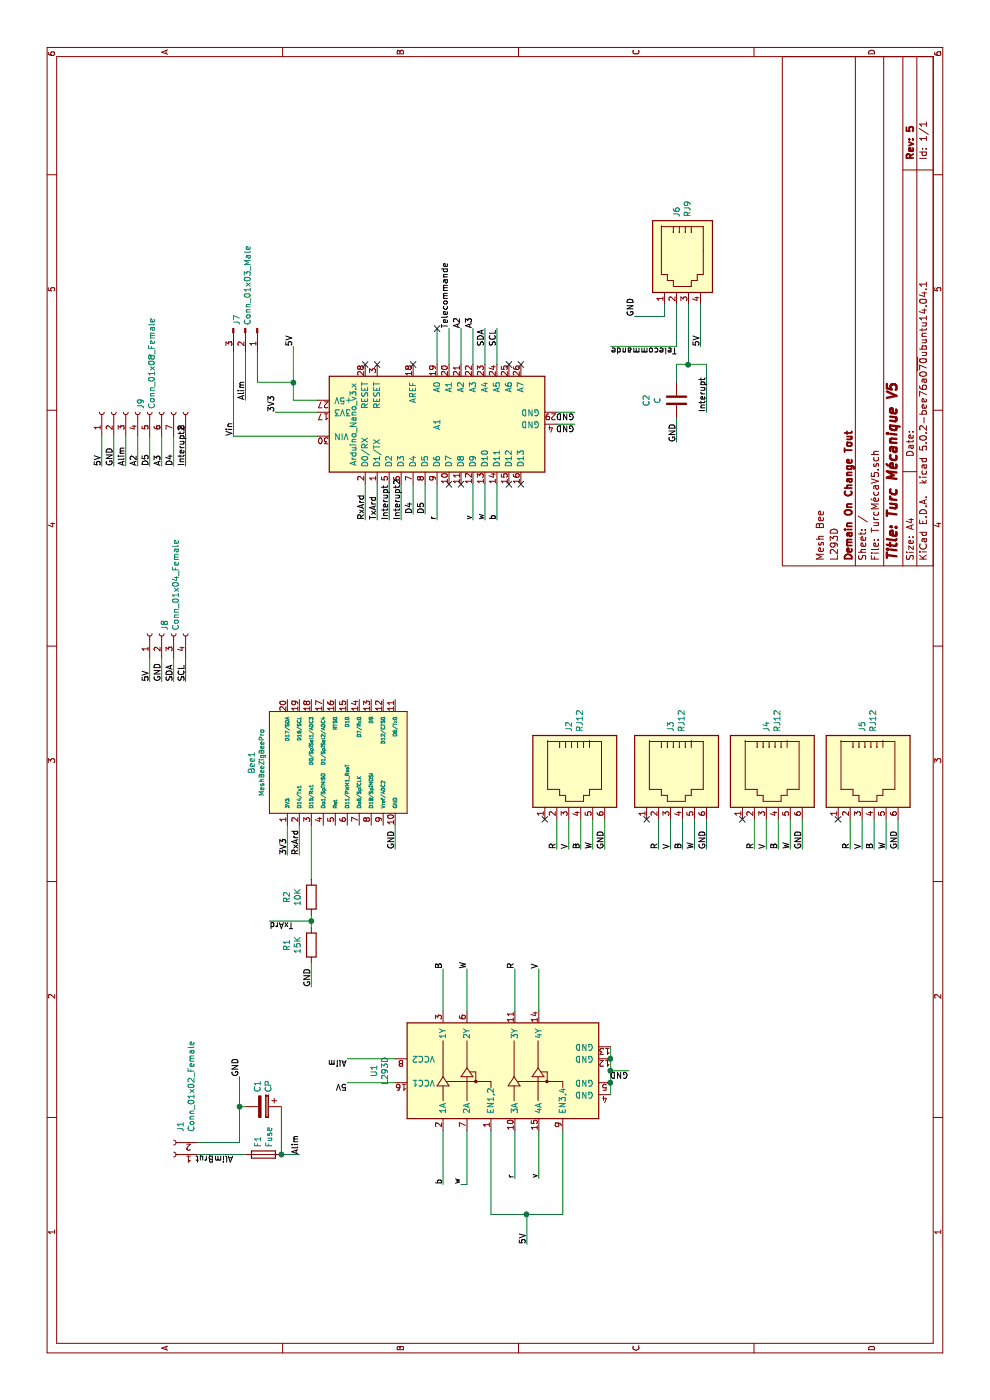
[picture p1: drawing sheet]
EESchema Schematic File Version 4
LIBS:TurcMécaV5-cache
EELAYER 26 0
EELAYER END
$Descr A4 11693 8268
encoding utf-8
Sheet 1 1
Title "Turc Mécanique V5"
Date ""
Rev "5"
Comp "Demain On Change Tout"
Comment1 "L293D"
Comment2 "Mesh Bee"
Comment3 ""
Comment4 ""
$EndDescr
$Comp
L MCU_Module:Arduino_Nano_v3.x A1
U 1 1
P 8150 3650
F 0 "A1" H 8150 3650 50  0000 C CNN
F 1 "Arduino_Nano_v3.x" H 8150 4350 50  0000 C CNN
F 2 "Module:Arduino_NanoPersonnalisé" H 8300 2700 50  0001 L CNN
F 3 "http://www.mouser.com/pdfdocs/Gravitech_Arduino_Nano3_0.pdf" H 8150 2650 50  0001 C CNN
	1    8150 3650
	1    0    0    -1  
$EndComp
$Comp
L Connector:RJ12 J3
U 1 1
P 5250 5600
F 0 "J3" H 4920 5604 50  0000 R CNN
F 1 "RJ12" H 4920 5695 50  0000 R CNN
F 2 "Connector_RJ:RJ12_Amphenol_54601" V 5250 5625 50  0001 C CNN
F 3 "~" V 5250 5625 50  0001 C CNN
	1    5250 5600
	-1   0    0    1   
$EndComp
$Comp
L Connector:RJ12 J4
U 1 1
P 5250 6400
F 0 "J4" H 4920 6404 50  0000 R CNN
F 1 "RJ12" H 4920 6495 50  0000 R CNN
F 2 "Connector_RJ:RJ12_Amphenol_54601" V 5250 6425 50  0001 C CNN
F 3 "~" V 5250 6425 50  0001 C CNN
	1    5250 6400
	-1   0    0    1   
$EndComp
$Comp
L Connector:RJ12 J5
U 1 1
P 5250 7200
F 0 "J5" H 4920 7204 50  0000 R CNN
F 1 "RJ12" H 4920 7295 50  0000 R CNN
F 2 "Connector_RJ:RJ12_Amphenol_54601" V 5250 7225 50  0001 C CNN
F 3 "~" V 5250 7225 50  0001 C CNN
	1    5250 7200
	-1   0    0    1   
$EndComp
$Comp
L Connector:RJ12 J2
U 1 1
P 5250 4750
F 0 "J2" H 4920 4754 50  0000 R CNN
F 1 "RJ12" H 4920 4845 50  0000 R CNN
F 2 "Connector_RJ:RJ12_Amphenol_54601" V 5250 4775 50  0001 C CNN
F 3 "~" V 5250 4775 50  0001 C CNN
	1    5250 4750
	-1   0    0    1   
$EndComp
Wire Wire Line
	7650 3250 7350 3250
Wire Wire Line
	7650 3350 7350 3350
Wire Wire Line
	7650 3950 7350 3950
Wire Wire Line
	7650 4050 7350 4050
Wire Wire Line
	7650 4150 7350 4150
Text Label 7350 3250 0    50   ~ 0
Interupt
Wire Wire Line
	8650 3650 8950 3650
Wire Wire Line
	8650 3750 8950 3750
Wire Wire Line
	8650 3850 8950 3850
Wire Wire Line
	8650 4050 8950 4050
Wire Wire Line
	8650 4150 8950 4150
Text Label 8950 3750 0    50   ~ 0
Telecommande
Text Label 8800 4050 0    50   ~ 0
SDA
Text Label 8800 4150 0    50   ~ 0
SCL
$Comp
L Connector:RJ9 J6
U 1 1
P 9550 5650
F 0 "J6" H 9221 5654 50  0000 R CNN
F 1 "RJ9" H 9221 5745 50  0000 R CNN
F 2 "Connector_RJ:RJ9_Amphenol_personnalisé" V 9550 5700 50  0001 C CNN
F 3 "~" V 9550 5700 50  0001 C CNN
	1    9550 5650
	-1   0    0    1   
$EndComp
$Comp
L Device:Fuse F1
U 1 1
P 2050 2200
F 0 "F1" H 2110 2246 50  0000 L CNN
F 1 "Fuse" H 2110 2155 50  0000 L CNN
F 2 "Fuse:Fusible_Fuse_Perso" V 1980 2200 50  0001 C CNN
F 3 "~" H 2050 2200 50  0001 C CNN
	1    2050 2200
	1    0    0    -1  
$EndComp
$Comp
L Connector:Conn_01x02_Female J1
U 1 1
P 2050 1450
F 0 "J1" V 1990 1262 50  0000 R CNN
F 1 "Conn_01x02_Female" V 1899 1262 50  0000 R CNN
F 2 "Connector_PinHeader_2.54mm:PinHeader_1x02_P2.54mm_Vertical" H 2050 1450 50  0001 C CNN
F 3 "~" H 2050 1450 50  0001 C CNN
	1    2050 1450
	0    -1   -1   0   
$EndComp
Wire Wire Line
	2050 1650 2050 2050
Wire Wire Line
	2050 2350 2050 2500
$Comp
L Device:C C2
U 1 1
P 8350 5650
F 0 "C2" V 8098 5650 50  0000 C CNN
F 1 "C" V 8189 5650 50  0000 C CNN
F 2 "Capacitor_THT:C_Disc_D3.0mm_W1.6mm_P2.50mm" H 8388 5500 50  0001 C CNN
F 3 "~" H 8350 5650 50  0001 C CNN
	1    8350 5650
	0    1    1    0   
$EndComp
$Comp
L Device:CP C1
U 1 1
P 2450 2200
F 0 "C1" H 2332 2154 50  0000 R CNN
F 1 "CP" H 2332 2245 50  0000 R CNN
F 2 "Capacitor_THT:CP_Radial_D5.0mm_P2.50mm" H 2488 2050 50  0001 C CNN
F 3 "~" H 2450 2200 50  0001 C CNN
	1    2450 2200
	-1   0    0    1   
$EndComp
Text Label 2050 2500 0    50   ~ 0
Alim
Wire Wire Line
	2150 1650 2150 2000
Wire Wire Line
	2150 2000 2450 2000
Wire Wire Line
	2450 2000 2450 2050
Wire Wire Line
	2450 2000 2700 2000
Connection ~ 2450 2000
Text Label 2700 2000 0    50   ~ 0
GND
Wire Wire Line
	2450 2350 2050 2350
Connection ~ 2050 2350
$Comp
L RF_ZigBee:MeshBeeZigBeePro Bee1
U 1 1
P 4900 3400
F 0 "Bee1" H 5325 4699 50  0000 C CNN
F 1 "MeshBeeZigBeePro" H 5325 4615 40  0000 C CNN
F 2 "RF_Module:MeshBeeZigBeePro" H 5150 3900 50  0001 C CNN
F 3 "" H 5150 3900 50  0001 C CNN
	1    4900 3400
	1    0    0    -1  
$EndComp
Wire Wire Line
	4800 2400 4550 2400
Wire Wire Line
	8250 2650 8250 2300
Text Label 4550 2400 0    50   ~ 0
3V3
Text Label 8250 2300 0    50   ~ 0
3V3
Wire Wire Line
	4800 3300 4600 3300
Text Label 4600 3300 0    50   ~ 0
GND
Wire Wire Line
	8250 4650 8250 4800
Text Label 8250 4800 1    50   ~ 0
GND
$Comp
L Device:R R2
U 1 1
P 4200 2600
F 0 "R2" V 3993 2600 50  0000 C CNN
F 1 "10K" V 4084 2600 50  0000 C CNN
F 2 "Resistor_THT:R_Axial_DIN0411_L9.9mm_D3.6mm_P12.70mm_Horizontal" V 4130 2600 50  0001 C CNN
F 3 "~" H 4200 2600 50  0001 C CNN
	1    4200 2600
	0    1    1    0   
$EndComp
$Comp
L Device:R R1
U 1 1
P 3800 2600
F 0 "R1" V 3593 2600 50  0000 C CNN
F 1 "15K" V 3684 2600 50  0000 C CNN
F 2 "Resistor_THT:R_Axial_DIN0411_L9.9mm_D3.6mm_P12.70mm_Horizontal" V 3730 2600 50  0001 C CNN
F 3 "~" H 3800 2600 50  0001 C CNN
	1    3800 2600
	0    1    1    0   
$EndComp
Wire Wire Line
	4800 2600 4350 2600
Wire Wire Line
	4050 2600 4000 2600
Wire Wire Line
	3650 2600 3450 2600
Wire Wire Line
	4000 2600 4000 2250
Connection ~ 4000 2600
Wire Wire Line
	4000 2600 3950 2600
Wire Wire Line
	4800 2500 4550 2500
Text Label 3450 2600 0    50   ~ 0
GND
Text Label 4000 2250 3    50   ~ 0
TxArd
Text Label 4550 2500 0    50   ~ 0
RxArd
Wire Wire Line
	7650 3150 7350 3150
Wire Wire Line
	7650 3050 7350 3050
Text Label 7350 3150 0    50   ~ 0
TxArd
Text Label 7350 3050 0    50   ~ 0
RxArd
Text Label 7350 3350 0    50   ~ 0
Interupt2
Wire Wire Line
	4850 4650 4600 4650
Wire Wire Line
	4850 4750 4600 4750
Wire Wire Line
	4850 4850 4600 4850
Wire Wire Line
	4850 4950 4600 4950
Wire Wire Line
	4850 5050 4600 5050
Text Label 4600 4650 0    50   ~ 0
R
Text Label 4600 4750 0    50   ~ 0
V
Text Label 4600 4850 0    50   ~ 0
B
Text Label 4600 4950 0    50   ~ 0
W
Text Label 4600 5050 0    50   ~ 0
GND
Wire Wire Line
	7650 3650 7350 3650
Text Label 7350 3650 0    50   ~ 0
r
Text Label 7350 3950 0    50   ~ 0
v
Text Label 7350 4050 0    50   ~ 0
w
Text Label 7350 4150 0    50   ~ 0
b
Wire Wire Line
	4600 5500 4850 5500
Wire Wire Line
	4850 5600 4600 5600
Wire Wire Line
	4850 5700 4600 5700
Wire Wire Line
	4850 5800 4600 5800
Wire Wire Line
	4850 5900 4600 5900
Wire Wire Line
	4850 6300 4600 6300
Wire Wire Line
	4850 6400 4600 6400
Wire Wire Line
	4850 6500 4600 6500
Wire Wire Line
	4600 6600 4850 6600
Wire Wire Line
	4850 6700 4600 6700
Wire Wire Line
	4850 7100 4600 7100
Wire Wire Line
	4850 7200 4600 7200
Wire Wire Line
	4850 7300 4600 7300
Wire Wire Line
	4850 7400 4600 7400
Wire Wire Line
	4850 7500 4600 7500
NoConn ~ 4850 4550
NoConn ~ 4850 5400
NoConn ~ 4850 6200
NoConn ~ 4850 7000
Text Label 4600 5500 0    50   ~ 0
R
Text Label 4600 5600 0    50   ~ 0
V
Text Label 4600 5700 0    50   ~ 0
B
Text Label 4600 5800 0    50   ~ 0
W
Text Label 4600 5900 0    50   ~ 0
GND
Text Label 4600 6300 0    50   ~ 0
R
Text Label 4600 6400 0    50   ~ 0
V
Text Label 4600 6500 0    50   ~ 0
B
Text Label 4600 6600 0    50   ~ 0
W
Text Label 4600 6700 0    50   ~ 0
GND
Text Label 4600 7100 0    50   ~ 0
R
Text Label 4600 7200 0    50   ~ 0
V
Text Label 4600 7300 0    50   ~ 0
B
Text Label 4600 7400 0    50   ~ 0
W
Text Label 4600 7500 0    50   ~ 0
GND
Wire Wire Line
	8350 2450 8500 2450
Wire Wire Line
	8350 2450 8350 2650
Wire Wire Line
	8500 2450 8500 2150
$Comp
L Connector:Conn_01x03_Male J7
U 1 1
P 8950 2050
F 0 "J7" H 8923 1980 50  0000 R CNN
F 1 "Conn_01x03_Male" H 8923 2071 50  0000 R CNN
F 2 "Connector:FanPinHeader_1x03_P2.54mm_Vertical" H 8950 2050 50  0001 C CNN
F 3 "~" H 8950 2050 50  0001 C CNN
	1    8950 2050
	-1   0    0    1   
$EndComp
Wire Wire Line
	8500 2150 8750 2150
Wire Wire Line
	8050 1950 8750 1950
Wire Wire Line
	8050 1950 8050 2650
Wire Wire Line
	8750 2050 8350 2050
Text Label 8350 2050 0    50   ~ 0
Alim
Wire Wire Line
	8500 2450 8800 2450
Connection ~ 8500 2450
Text Label 8800 2450 0    50   ~ 0
5V
Wire Wire Line
	9150 5850 8800 5850
Text Label 8800 5850 0    50   ~ 0
5V
Text Label 2050 1950 1    50   ~ 0
AlimBrut
Wire Wire Line
	8500 5650 8650 5650
Wire Wire Line
	8650 5650 8650 5750
Wire Wire Line
	8650 5750 9150 5750
Wire Wire Line
	9150 5550 9050 5550
Wire Wire Line
	9050 5550 9050 5300
Text Label 9050 5300 0    50   ~ 0
GND
Wire Wire Line
	8650 5750 8650 5900
Wire Wire Line
	8650 5900 8250 5900
Connection ~ 8650 5750
Text Label 8250 5900 0    50   ~ 0
Interupt
Wire Wire Line
	8200 5650 8000 5650
Text Label 8000 5650 0    50   ~ 0
GND
Wire Wire Line
	9150 5650 8800 5650
Text Label 8800 5100 3    50   ~ 0
Telecommande
$Comp
L Driver_Motor:L293D U1
U 1 1
P 2750 4300
F 0 "U1" H 2750 5478 50  0000 C CNN
F 1 "L293D" H 2750 5387 50  0000 C CNN
F 2 "Package_DIP:DIP-16_W7.62mm_LongPads" H 3000 3550 50  0001 L CNN
F 3 "http://www.ti.com/lit/ds/symlink/l293.pdf" H 2450 5000 50  0001 C CNN
	1    2750 4300
	1    0    0    -1  
$EndComp
Wire Wire Line
	2550 5100 2650 5100
Wire Wire Line
	2950 5100 2850 5100
Wire Wire Line
	2850 5100 2750 5100
Connection ~ 2850 5100
Connection ~ 2650 5100
Wire Wire Line
	2750 5100 2750 5250
Connection ~ 2750 5100
Wire Wire Line
	2750 5100 2650 5100
Text Label 2750 5250 1    50   ~ 0
GND
Wire Wire Line
	2250 3700 1800 3700
Wire Wire Line
	2250 3900 1800 3900
Wire Wire Line
	1800 3900 1800 3850
Wire Wire Line
	1550 4100 1550 4400
Wire Wire Line
	1550 4100 2250 4100
Wire Wire Line
	1550 4700 2250 4700
Wire Wire Line
	1550 4400 1300 4400
Connection ~ 1550 4400
Wire Wire Line
	1550 4400 1550 4700
Wire Wire Line
	2250 4300 1850 4300
Wire Wire Line
	2250 4500 1850 4500
Wire Wire Line
	3250 4300 3600 4300
Wire Wire Line
	3250 4500 3600 4500
Wire Wire Line
	3250 3900 3600 3900
Wire Wire Line
	3250 3700 3600 3700
Text Label 1300 4400 0    50   ~ 0
5V
Text Label 1800 3700 0    50   ~ 0
b
Text Label 1800 3850 0    50   ~ 0
w
Text Label 1850 4300 0    50   ~ 0
r
Text Label 1850 4500 0    50   ~ 0
v
Text Label 3600 3700 0    50   ~ 0
B
Text Label 3600 3900 0    50   ~ 0
W
Text Label 3600 4300 0    50   ~ 0
R
Text Label 3600 4500 0    50   ~ 0
V
Wire Wire Line
	2650 3300 2650 2900
Wire Wire Line
	2850 3300 2850 2900
Text Label 2650 2900 1    50   ~ 0
5V
Text Label 2850 2900 1    50   ~ 0
Alim
Wire Wire Line
	8800 5100 8800 5650
Wire Wire Line
	8150 4650 8150 4800
Text Label 8150 4800 1    50   ~ 0
GND
Text Label 8050 1950 0    50   ~ 0
Vin
Wire Wire Line
	6200 1250 6000 1250
Wire Wire Line
	6200 1350 6000 1350
Wire Wire Line
	6200 1450 6000 1450
Wire Wire Line
	6200 1550 6000 1550
Text Label 6000 1250 0    50   ~ 0
5V
Text Label 6000 1350 0    50   ~ 0
GND
Text Label 6000 1450 0    50   ~ 0
SDA
Text Label 6000 1550 0    50   ~ 0
SCL
$Comp
L Connector:Conn_01x04_Female J8
U 1 1
P 6400 1350
F 0 "J8" H 6427 1326 50  0000 L CNN
F 1 "Conn_01x04_Female" H 6427 1235 50  0000 L CNN
F 2 "Connector_PinHeader_2.54mm:PinHeader_1x04_P2.54mm_Vertical" H 6400 1350 50  0001 C CNN
F 3 "~" H 6400 1350 50  0001 C CNN
	1    6400 1350
	1    0    0    -1  
$EndComp
$Comp
L Connector:Conn_01x08_Female J9
U 1 1
P 8250 1150
F 0 "J9" H 8277 1126 50  0000 L CNN
F 1 "Conn_01x08_Female" H 8277 1035 50  0000 L CNN
F 2 "Connector_PinHeader_2.54mm:PinHeader_2x04_P2.54mm_Vertical" H 8250 1150 50  0001 C CNN
F 3 "~" H 8250 1150 50  0001 C CNN
	1    8250 1150
	1    0    0    -1  
$EndComp
Wire Wire Line
	8050 850  7800 850 
Wire Wire Line
	8050 950  7800 950 
Wire Wire Line
	8050 1050 7800 1050
Wire Wire Line
	8050 1150 7800 1150
Wire Wire Line
	8050 1250 7800 1250
Wire Wire Line
	8050 1350 7800 1350
Wire Wire Line
	8050 1450 7800 1450
Wire Wire Line
	8050 1550 7800 1550
Text Label 7800 850  0    50   ~ 0
5V
Text Label 7800 1050 0    50   ~ 0
Alim
Text Label 7800 950  0    50   ~ 0
GND
Text Label 7800 1150 0    50   ~ 0
A2
Text Label 7800 1250 0    50   ~ 0
D5
Text Label 7800 1350 0    50   ~ 0
A3
Text Label 7800 1450 0    50   ~ 0
D4
Text Label 7800 1550 0    50   ~ 0
Interupt2
Wire Wire Line
	8650 3950 8950 3950
Text Label 8950 3850 0    50   ~ 0
A2
Text Label 8950 3950 0    50   ~ 0
A3
Wire Wire Line
	7650 3550 7400 3550
Wire Wire Line
	7650 3450 7400 3450
Text Label 7400 3550 0    50   ~ 0
D5
Text Label 7400 3450 0    50   ~ 0
D4
NoConn ~ 7650 3750
NoConn ~ 7650 3850
NoConn ~ 7650 4250
NoConn ~ 7650 4350
NoConn ~ 8650 3450
NoConn ~ 8650 3150
NoConn ~ 8650 3050
NoConn ~ 8950 3650
NoConn ~ 8650 4250
NoConn ~ 8650 4350
$EndSCHEMATC
